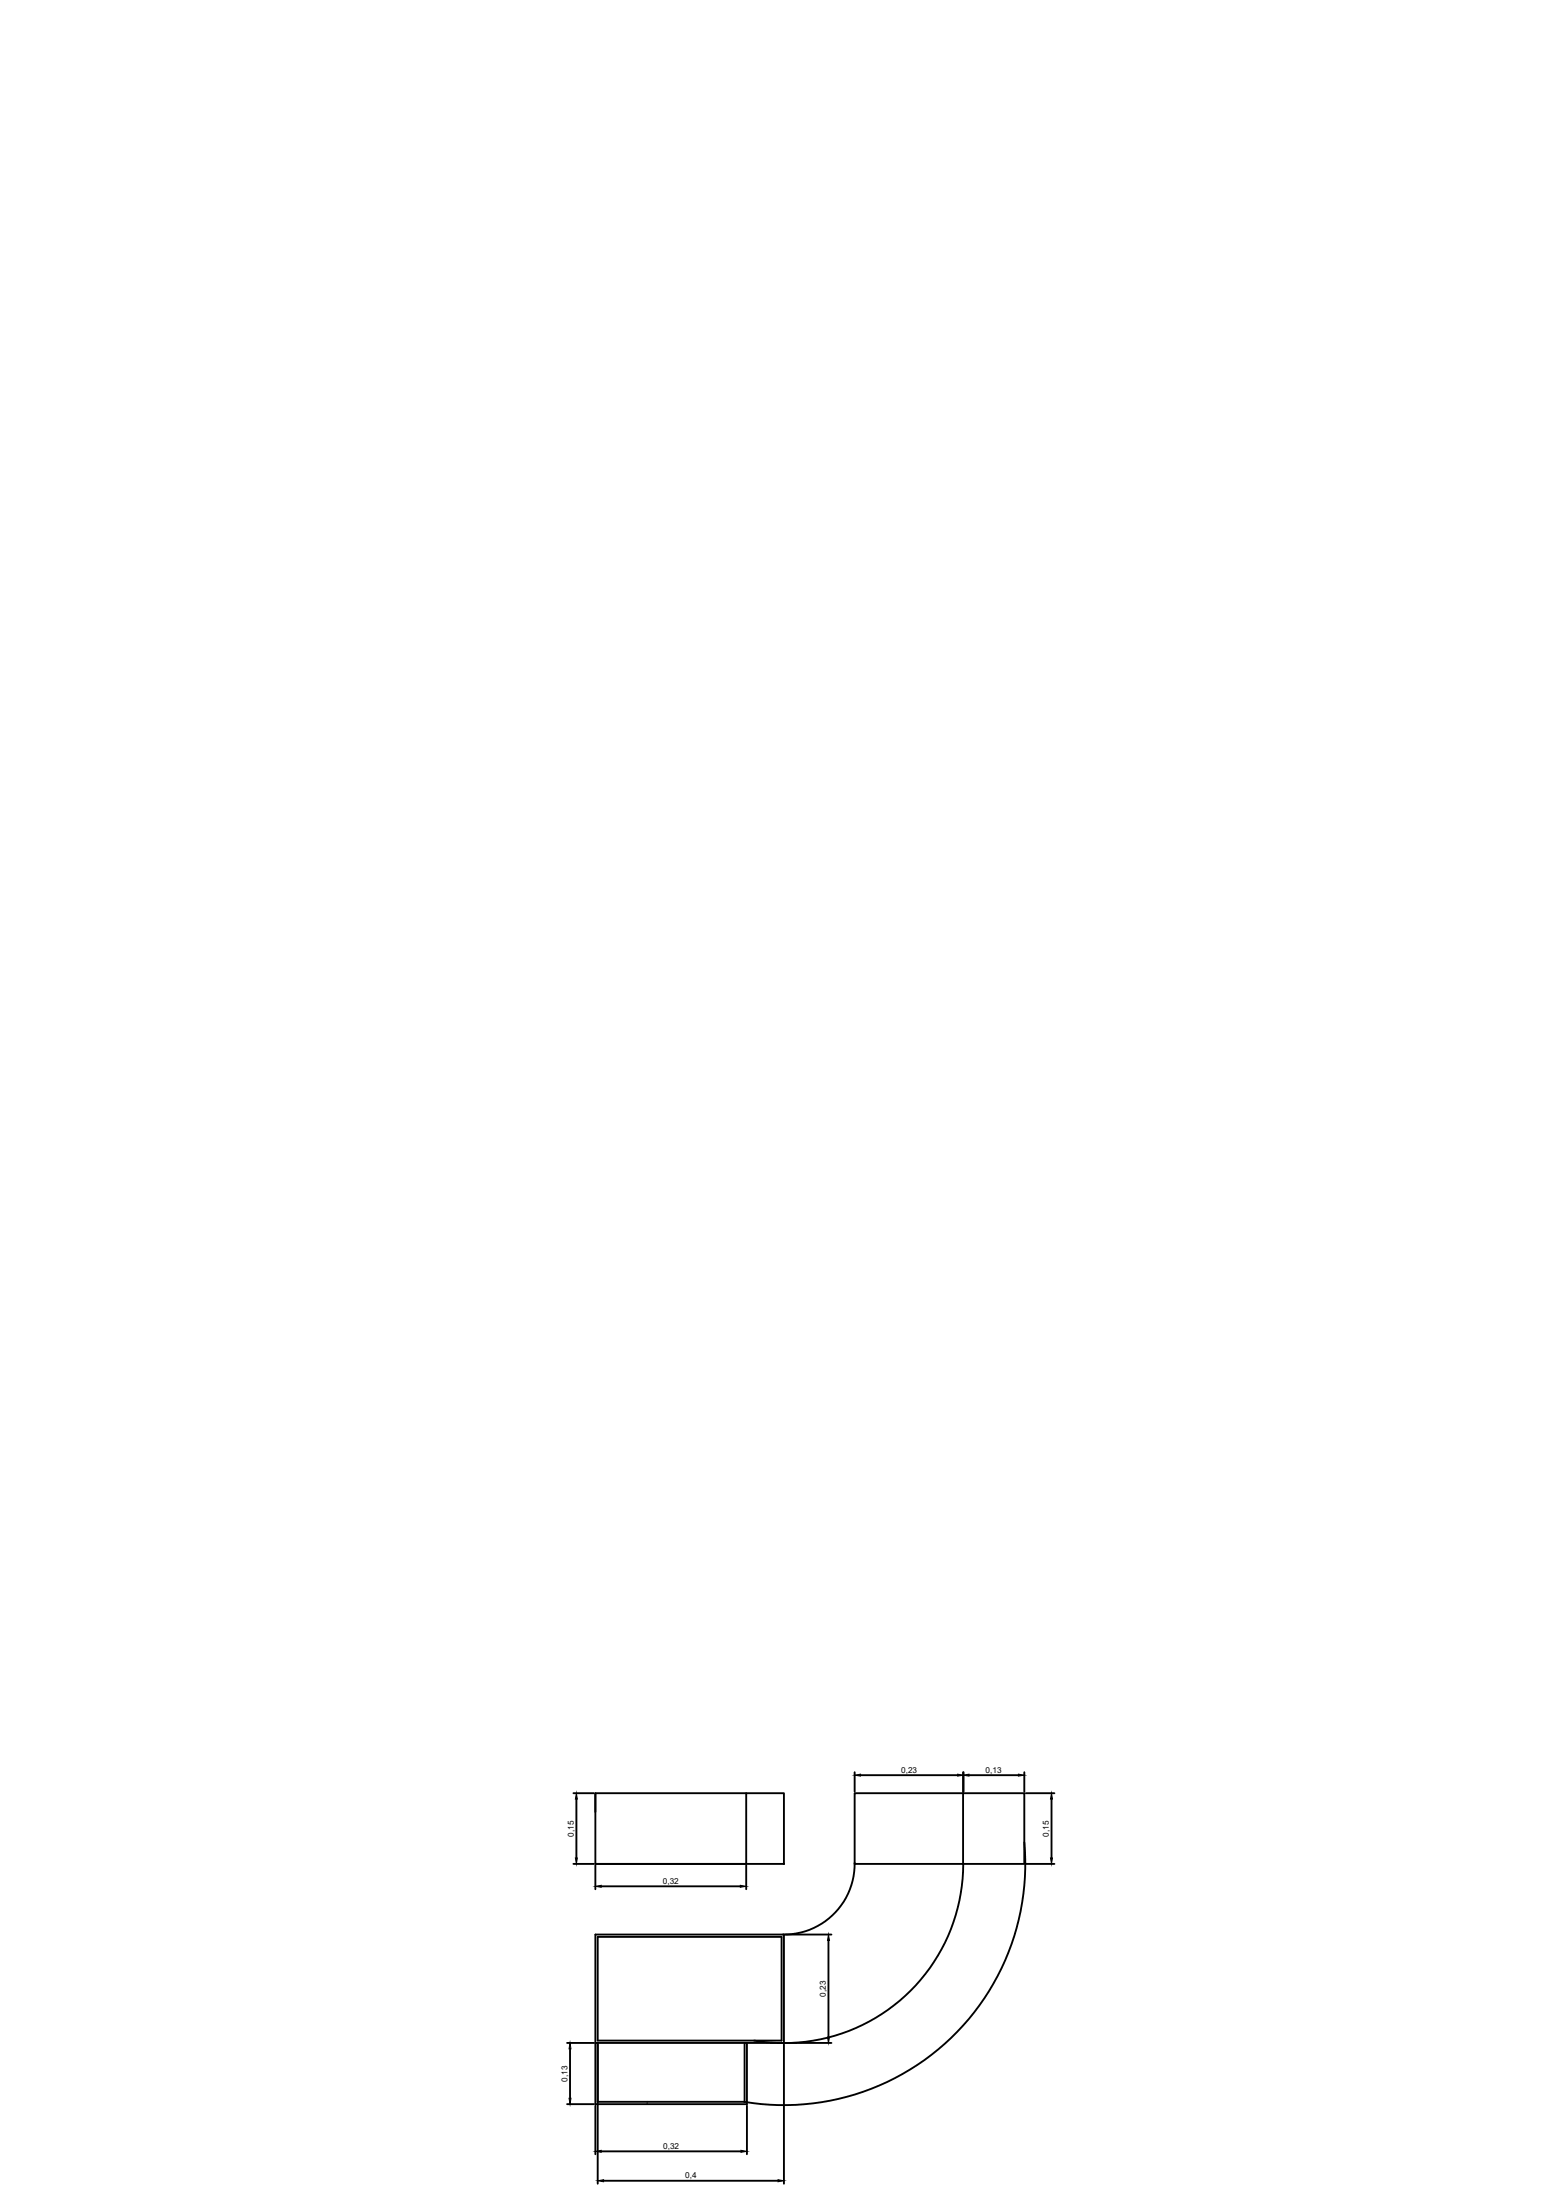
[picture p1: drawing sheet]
<svg xmlns="http://www.w3.org/2000/svg" width="210mm" height="297mm" viewBox="0 0 210 297" stroke-linecap="round" stroke-linejoin="round" font-family="sans-serif">
<!-- layer: 0 -->
<g fill="none" stroke="#000" stroke-width=".25">
<path d="M115.4 239.3v2.6M116.2 239.7h13.1M130 239.3v2.6M130.1 239.3v2.6M130.8 239.7h6.7M138.3 239.3v2.6M77.4 251.7h2.8M77.4 242.1h2.8M77.8 242.9v8M80.4 242.1h25.4v9.6h-25.4zM80.4 242.1v2.6M80.4 251.9v3.2"/>
<path d="M81.2 254.7h18.7M100.7 242.1v9.6h-20.3M100.7 251.9v3.2M115.4 251.5a9.5 9.5 0 0 1-9.7 9.7M130 242.1h-14.6v9.6h14.6M130 242.1h8.3v9.6h-8.3M130 242.1v9.6M130 251.7a24.2 24.2 0 0 1-28.2 23.8M138.3 248.8a32.6 32.6 0 0 1-37.9 35M138.5 251.7h3.8M138.5 242.1h3.8M141.9 242.9v8"/>
<path d="M76.5 275.8h3.7M76.9 276.6v6.7M80.4 275.8h25.4v-14.6h-25.4v22.9h20.4v-8.3M80.7 261.5h24.8v14h-24.8zM80.7 275.8v19M100.5 275.8v8h-19.8M105.8 276v18.8M106 261.2h6.2M106 275.8h6.2M111.8 262v13M76.5 284.1h3.7M80.4 284.3v6.6"/>
<path d="M81.2 290.5h18.8M81.5 294.4h23.5M100.8 284.3v6.6"/>
</g>
<g fill="#000" stroke="#000" stroke-width=".13">
<path d="M115.4 239.7l.8-.2v.3zM129.3 239.5l.8 .2-.8 .1zM130 239.7l.8-.2v.3zM137.5 239.5l.8 .2-.8 .1zM77.7 250.9h.2l-.1 .8zM77.8 242.1l.1 .8h-.2zM80.4 254.7l.8-.1v.2zM99.9 254.6l.8 .1-.8 .1zM141.8 250.9h.3l-.2 .8zM141.9 242.1l.2 .8h-.3zM76.9 275.8l.2 .8h-.3zM111.8 261.2l.2 .8h-.3z"/>
<path d="M111.7 275h.3l-.2 .8zM76.8 283.3h.3l-.2 .8zM80.4 290.5l.8-.2v.3zM80.7 294.4l.8-.1v.3zM100 290.3l.8 .2-.8 .1zM105 294.3l.8 .1-.8 .2z"/>
</g>
<g font-size="1.1">
<text x="121.6" y="239.3">0,23</text>
<text x="133.1" y="239.3">0,13</text>
<text x="77.4" y="248" transform="rotate(-90 77.4 248)">0,15</text>
<text x="141.6" y="248" transform="rotate(-90 141.6 248)">0,15</text>
<text x="89.5" y="254.3">0,32</text>
<text x="111.5" y="269.6" transform="rotate(-90 111.5 269.6)">0,23</text>
<text x="76.6" y="281" transform="rotate(-90 76.6 281)">0,13</text>
<text x="89.5" y="290.1">0,32</text>
<text x="92.5" y="294.1">0,4</text>
</g>
</svg>
